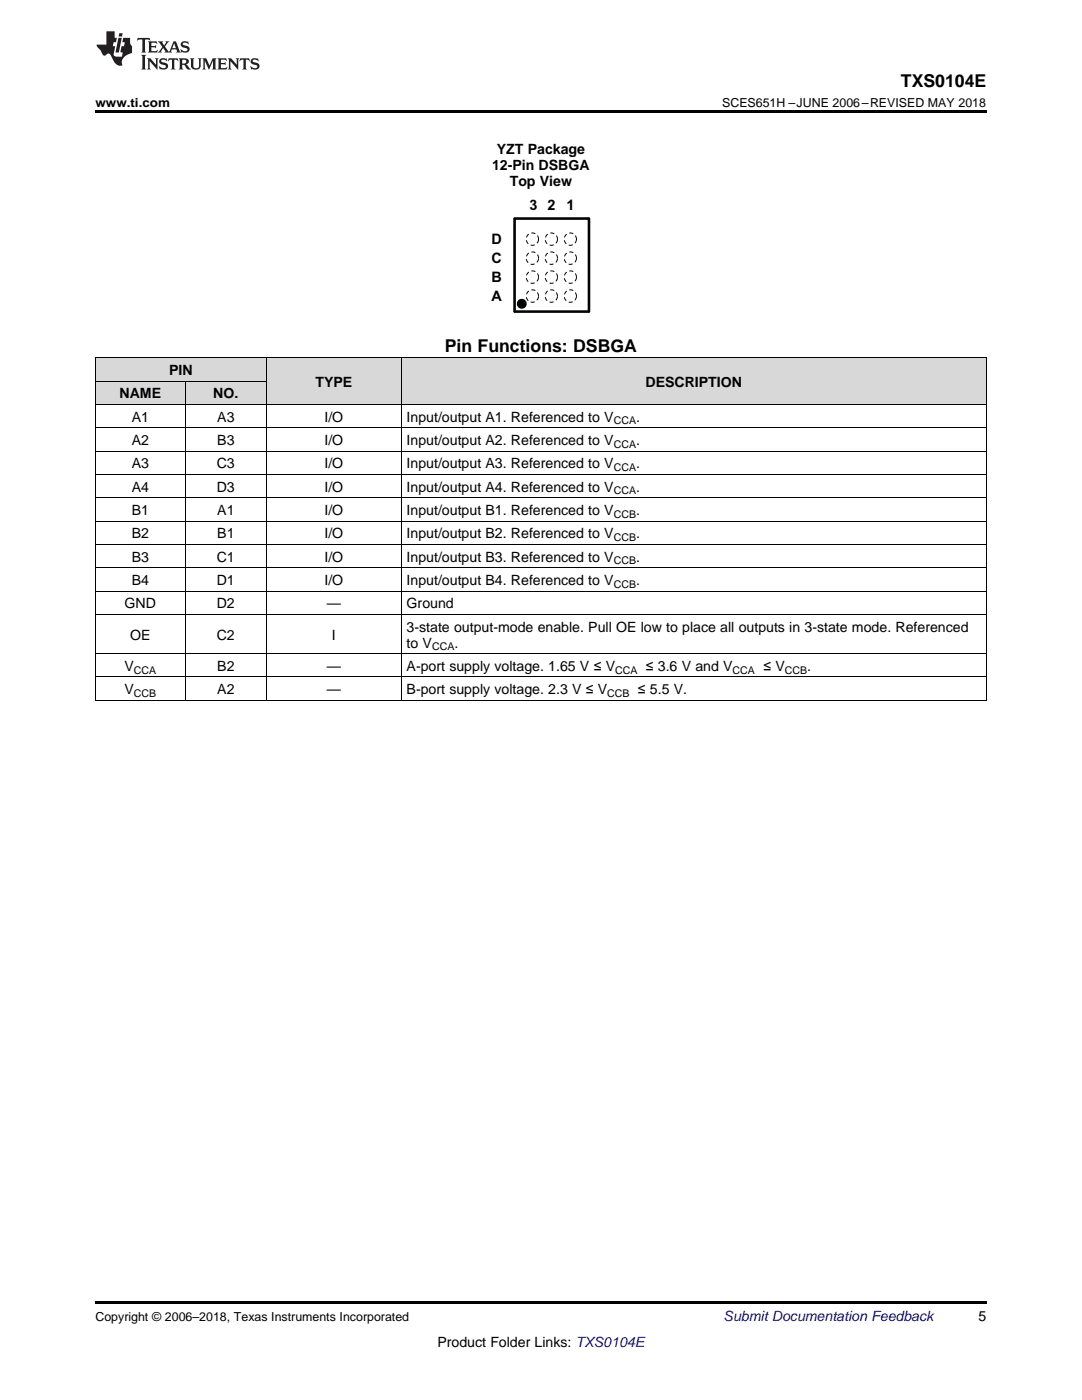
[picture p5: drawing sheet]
<svg xmlns="http://www.w3.org/2000/svg" width="216mm" height="279mm" viewBox="0 0 216 279" stroke-linecap="round" stroke-linejoin="round" font-family="sans-serif">
<g fill="#d8d8d8">
<path d="M53.2 71.4h26.9v9.4h-26.9z"/>
<path d="M80.1 71.4h116.7v9.4h-116.7z"/>
<path d="M19 76.1h18v4.7h-18z"/>
<path d="M37 76.1h16.2v4.7h-16.2z"/>
<path d="M19 71.4h18v4.7h-18z"/>
<path d="M37 71.4h16.2v4.7h-16.2z"/>
</g>
<path d="M19 139.8h.2zM53.1 139.8h.1zM80 139.8h.1zM196.7 139.8h.1zM19 259.7h177.8v.5h-177.8z" fill="#000"/>
<g fill="none" stroke="#000" stroke-width=".2">
<path d="M19 76h34.2M19 71.4h177.8M19.1 71.4v68.4M37 76.1v63.7M53.1 71.4v68.4M80 71.4v68.4M196.8 71.4v68.4M19 99.3h177.8M19 94.7h177.8M19 90h177.8M19 85.4h177.8M19 80.7h177.8"/>
<path d="M19 118h177.8M19 113.3h177.8M19 108.6h177.8M19 104h177.8M19 139.8h177.8M19 135.1h177.8M19 130.4h177.8M19 122.6h177.8"/>
</g>
<circle cx="104.1" cy="60.6" r=".98" fill="#010202"/>
<path d="M102.7 43.6h14.8M102.7 62.2h14.8" fill="none" stroke="#010202" stroke-width=".46"/>
<g fill="none" stroke="#010202" stroke-width=".2" stroke-dasharray=".7 .7">
<circle cx="106.2" cy="59.1" r="1.24"/>
<circle cx="106.2" cy="51.5" r="1.23"/>
<circle cx="106.2" cy="55.3" r="1.23"/>
<circle cx="106.2" cy="47.7" r="1.23"/>
<circle cx="110" cy="59.1" r="1.25"/>
<circle cx="110" cy="51.5" r="1.23"/>
<circle cx="110" cy="55.3" r="1.23"/>
<circle cx="110" cy="47.7" r="1.23"/>
<circle cx="113.8" cy="59.1" r="1.24"/>
<circle cx="113.8" cy="51.5" r="1.24"/>
<circle cx="113.8" cy="55.3" r="1.24"/>
<circle cx="113.8" cy="47.7" r="1.23"/>
</g>
<path d="M102.7 43.6v18.6M117.5 43.6v18.6" fill="none" stroke="#010202" stroke-width=".47"/>
<path d="M19 22h177.8v.5h-177.8z" fill="#000"/>
<g fill="#231f20">
<path d="M27.5 7.6l-.1 .5 .4-.2h.6v.1v2.1l-.2 .4h1l-.3-.4v-2.1l.1-.1h.5l.5 .2-.2-.5zM29.5 8.3l.2 .3v1.5l-.2 .4h1.8l.2-.6a1.04 1.04 0 0 1-1.3 .2v-.7h.6l.3 .2v-.6l-.3 .2h-.6v-.6l.8-.1 .4 .3-.2-.5zM31.5 8.3l.9 1.1-.9 1.1h.8l-.2-.2 .5-.7 .4 .7-.2 .2h1.5l-.1-.2 .1-.4h.9l.1 .4-.2 .2h1l-.3-.3-.7-1.9h-.5l-.9 2-.8-1 .9-1h-.8l.1 .3-.3 .5-.4-.6 .2-.2zM34.7 8.6l.4 1h-.7zM36.3 8.4a.63 .63 0 0 0-.2 .7 .63 .63 0 0 0 .6 .4l.6 .2 .1 .2a.75 .75 0 0 1-.7 .4 .75 .75 0 0 1-.6-.5l.1 .7 .1-.1a1.11 1.11 0 0 0 1.5-.6 1.13 1.13 0 0 0-1.2-.8l-.1-.4a1.04 1.04 0 0 1 1.2 .2l-.2-.5-.1 .1-.5-.2zM28.2 10.9l.2 .4v2.2l-.2 .4h1l-.3-.4v-2.2l.3-.4zM29.3 11.6l.3 .4v1.5l-.3 .4h.8l-.2-.4v-1.3l1.5 1.7v-1.9l.2-.4h-.7l.2 .4v.9l-1.1-1.3zM32 11.8a.62 .62 0 0 0-.2 .7 .62 .62 0 0 0 .6 .4l.6 .1 .1 .3a.76 .76 0 0 1-.7 .3 .76 .76 0 0 1-.6-.4l.1 .7 .1-.1a1.11 1.11 0 0 0 1.5-.6 1.13 1.13 0 0 0-1.2-.8l-.1-.4a1.04 1.04 0 0 1 1.2 .2l-.2-.6-.1 .1-.5-.1zM33.7 11.6l-.2 .6a.61 .61 0 0 1 .8-.3v1.6l-.2 .4h.9l-.2-.4v-1.6a.63 .63 0 0 1 .8 .3l-.2-.6zM35.6 11.6l.3 .4v1.5l-.3 .4h1l-.2-.2v-.8l.5 .2a.76 .76 0 0 0 1.2 .7l-1-1a.58 .58 0 0 0 .6-.5 .58 .58 0 0 0-.5-.6zM36.4 11.9h.1a.45 .45 0 0 1 .5 .1 .45 .45 0 0 1 .1 .5l-.7 .2zM37.9 11.6l.2 .2a2.17 2.17 0 0 0 .3 1.9 .99 .99 0 0 0 1.6-.6v-1.1l.2-.4h-.7l.2 .2a1.92 1.92 0 0 1-.2 1.8 .6 .6 0 0 1-.9-.5v-1.1l.2-.4zM40.4 11.6l.2 .4v1.5l-.2 .4h.7l-.2-.4v-1.4l.8 1.8 .8-1.8v1.4l-.2 .4h.9l-.2-.4v-1.5l.2-.4h-.8l-.6 1.5-.6-1.5zM43.4 11.6l.2 .4v1.5l-.2 .4h1.8l.2-.6a1.04 1.04 0 0 1-1.3 .1v-.6h.5l.4 .2v-.6l-.4 .2h-.5v-.7h.8l.3 .3-.1-.6zM45.5 11.6l.2 .4v1.5l-.2 .4h.7l-.2-.4v-1.3l1.5 1.7v-1.9l.2-.4h-.7l.2 .4v.9l-1.1-1.3zM47.9 11.6l-.1 .6a.61 .61 0 0 1 .8-.3v1.6l-.3 .4h1l-.3-.4 .1-1.6a.63 .63 0 0 1 .7 .3l-.1-.6zM50.2 11.8a.62 .62 0 0 0-.2 .7 .62 .62 0 0 0 .6 .4l.6 .1 .2 .3a.76 .76 0 0 1-.8 .3 .76 .76 0 0 1-.6-.4l.1 .7 .2-.1a1.11 1.11 0 0 0 1.5-.6 1.13 1.13 0 0 0-1.3-.8l-.1-.4a1.04 1.04 0 0 1 1.2 .2l-.1-.6-.2 .1-.5-.1z"/>
<path d="M21.2 6.3v2.6h-1.9l.1 .4 .7 .9a.91 .91 0 0 0 1 .8 .56 .56 0 0 1 .5-.3 .56 .56 0 0 1 .5 .3l.4 .8a1.53 1.53 0 0 0 1.9 1.2 1.54 1.54 0 0 1 1-2.1l.9-.3v-1.4a1.52 1.52 0 0 1-.3-1.6h-1.4l-.2 .8h.5l-.2 .8h-.4l-.2 1v.2l.4 .1-.2 .8a1.93 1.93 0 0 1-1.6-.3l.3-1.8h-.5l.2-.8h.4l.2-.8h-.4v-1.3zM23.6 7.6l-.6 2.9h.7l.6-2.9zM23.8 6.6l-.1 .7h.6l.2-.7z"/>
</g>
<g font-size="3.5">
<text x="179.8" y="17.3">TXS0104E</text>
<text x="88.8" y="70.2">Pin Functions: DSBGA</text>
</g>
<g font-size="2.9" fill="#010202">
<text x="105.7" y="41.9">3 2</text>
<text x="113.1" y="41.9">1</text>
<text x="98.1" y="48.7">D</text>
<text x="98.1" y="52.5">C</text>
<text x="98.1" y="56.3">B</text>
<text x="98.1" y="60.1">A</text>
</g>
<g font-size="2.8">
<text x="98.2" y="33.9">12-Pin DSBGA</text>
<text x="99.1" y="30.7">YZT Package</text>
<text x="101.7" y="37">Top View</text>
<text x="33.7" y="74.8">PIN</text>
<text x="62.9" y="77.2">TYPE</text>
<text x="128.8" y="77.2">DESCRIPTION</text>
<text x="23.8" y="79.5">NAME</text>
<text x="42.5" y="79.5">NO.</text>
<text x="26.3" y="84.1">A1</text>
<text x="26.3" y="88.8">A2</text>
<text x="43.4" y="84.1">A3</text>
<text x="43.4" y="88.8">B3</text>
<text x="64.7" y="84.1">I/O</text>
<text x="64.7" y="88.8">I/O</text>
<text x="81.1" y="84.1">Input/output A1. Referenced to V</text>
<text x="81.1" y="88.8">Input/output A2. Referenced to V</text>
<text x="126.9" y="84.1">.</text>
<text x="126.9" y="88.8">.</text>
<text x="26.3" y="93.5">A3</text>
<text x="43.3" y="93.5">C3</text>
<text x="64.7" y="93.5">I/O</text>
<text x="81.1" y="93.5">Input/output A3. Referenced to V</text>
<text x="126.9" y="93.5">.</text>
<text x="26.3" y="98.1">A4</text>
<text x="43.3" y="98.1">D3</text>
<text x="64.7" y="98.1">I/O</text>
<text x="81.1" y="98.1">Input/output A4. Referenced to V</text>
<text x="126.9" y="98.1">.</text>
<text x="26.3" y="102.8">B1</text>
<text x="26.3" y="107.4">B2</text>
<text x="43.4" y="102.8">A1</text>
<text x="43.4" y="107.4">B1</text>
<text x="64.7" y="102.8">I/O</text>
<text x="64.7" y="107.4">I/O</text>
<text x="81.1" y="102.8">Input/output B1. Referenced to V</text>
<text x="81.1" y="107.4">Input/output B2. Referenced to V</text>
<text x="126.9" y="102.8">.</text>
<text x="126.9" y="107.4">.</text>
<text x="26.3" y="112.1">B3</text>
<text x="43.3" y="112.1">C1</text>
<text x="64.7" y="112.1">I/O</text>
<text x="81.1" y="112.1">Input/output B3. Referenced to V</text>
<text x="126.9" y="112.1">.</text>
<text x="26.3" y="116.7">B4</text>
<text x="43.3" y="116.7">D1</text>
<text x="64.7" y="116.7">I/O</text>
<text x="81.1" y="116.7">Input/output B4. Referenced to V</text>
<text x="126.9" y="116.7">.</text>
<text x="24.9" y="121.4">GND</text>
<text x="43.3" y="121.4">D2</text>
<text x="65.2" y="121.4">—</text>
<text x="81.1" y="121.4">Ground</text>
<text x="26" y="127.6">OE</text>
<text x="43.3" y="127.6">C2</text>
<text x="66.2" y="127.6">I</text>
<text x="81.1" y="126">3-state output-mode enable. Pull OE low to place all outputs in 3-state mode. Referenced</text>
<text x="81.1" y="129.2">to V</text>
<text x="90.7" y="129.2">.</text>
<text x="24.8" y="133.9">V</text>
<text x="43.4" y="133.9">B2</text>
<text x="65.2" y="133.9">—</text>
<text x="81.1" y="133.9">A-port supply voltage. 1.65 V ≤ V</text>
<text x="128.9" y="133.9">≤ 3.6 V and V</text>
<text x="152.3" y="133.9">≤ V</text>
<text x="161.1" y="133.9">.</text>
<text x="24.8" y="138.5">V</text>
<text x="43.4" y="138.5">A2</text>
<text x="65.2" y="138.5">—</text>
<text x="81.1" y="138.5">B-port supply voltage. 2.3 V ≤ V</text>
<text x="127.3" y="138.5">≤ 5.5 V.</text>
<text x="195.3" y="263.6">5</text>
<text x="87.3" y="268.9">Product Folder Links: TXS0104E</text>
</g>
<text font-size="2.8" fill="#0000c8" x="144.4" y="263.6">Submit Documentation Feedback</text>
<g font-size="2.5">
<text x="19" y="21.4">www.ti.com</text>
<text x="144.1" y="21.4">SCES651H –JUNE 2006–REVISED MAY 2018</text>
<text x="19" y="263.6">Copyright © 2006–2018, Texas Instruments Incorporated</text>
</g>
<g font-size="2.1">
<text x="122.5" y="84.7">CCA</text>
<text x="122.5" y="89.4">CCA</text>
<text x="122.5" y="94">CCA</text>
<text x="122.5" y="98.7">CCA</text>
<text x="122.5" y="103.3">CCB</text>
<text x="122.5" y="108">CCB</text>
<text x="122.5" y="112.6">CCB</text>
<text x="122.5" y="117.3">CCB</text>
<text x="86.2" y="129.8">CCA</text>
<text x="26.7" y="134.4">CCA</text>
<text x="122.7" y="134.4">CCA</text>
<text x="146.2" y="134.4">CCA</text>
<text x="156.6" y="134.4">CCB</text>
<text x="26.7" y="139.1">CCB</text>
<text x="121.1" y="139.1">CCB</text>
</g>
</svg>
